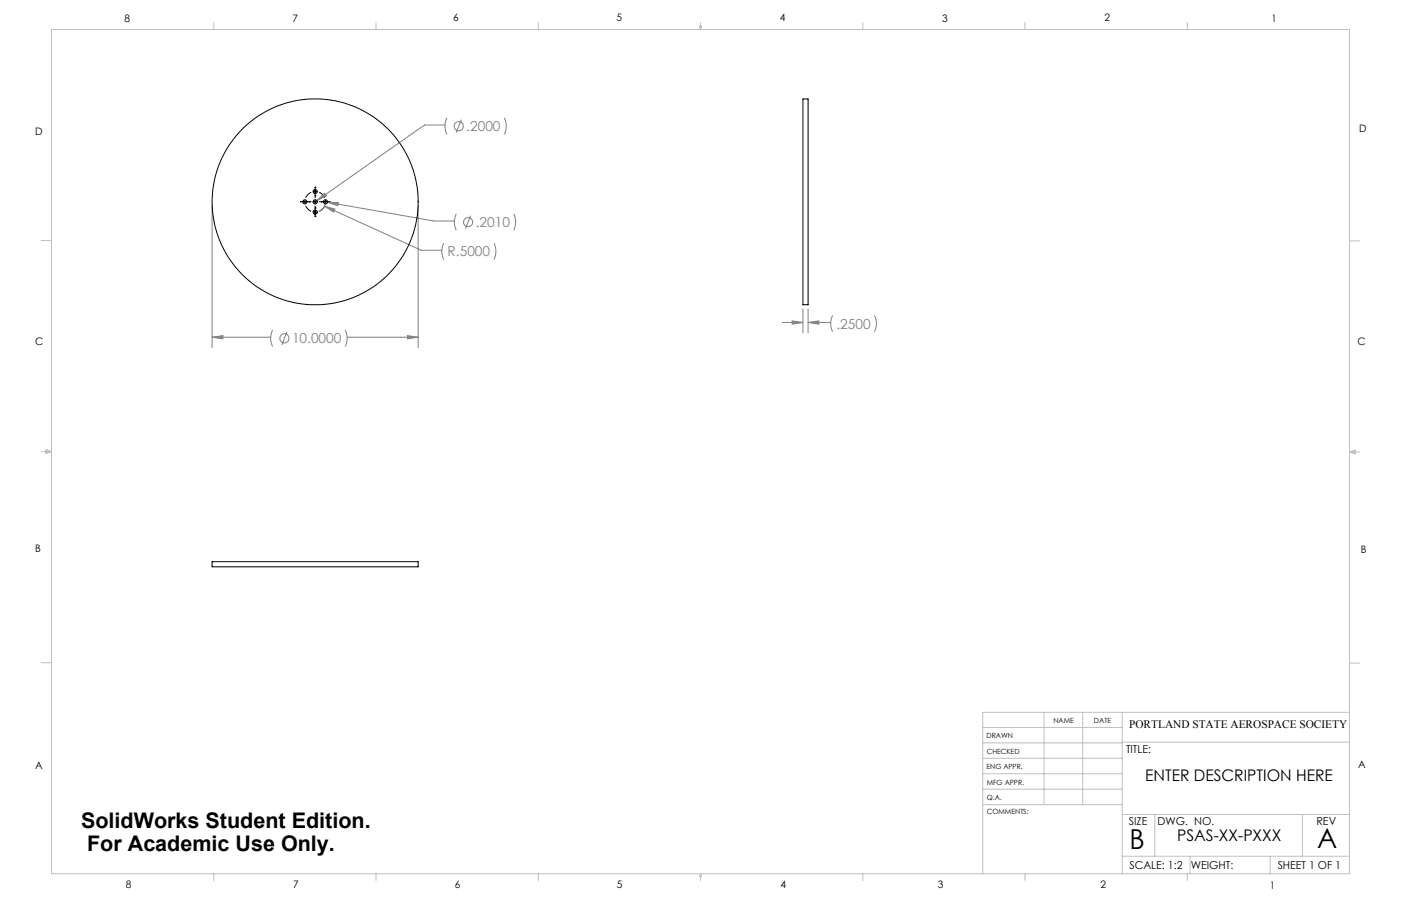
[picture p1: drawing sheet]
<svg xmlns="http://www.w3.org/2000/svg" width="432mm" height="279mm" viewBox="0 0 432 279" stroke-linecap="round" stroke-linejoin="round" font-family="sans-serif">
<g fill="none" stroke="#808080" stroke-width=".31">
<path d="M137.2 38.6h-6.4l-33.2 23.3M137.8 36.3l-.6 2.1 .1 1.7 .5 1.4M142.2 36.9l-1.6 4M155.4 36.3l.6 2.4-.2 1.8-.4 1M65.4 63.5v43.7M97.6 61.9l2.4-2.3 .6 .8zM100 63.6l3.2 .9-.4 .9zM100 63.6l29.8 13.6h6.4M100.3 62.2l-.2 1.3-.4 .6-1.5 1.1M100.9 62.4h3.4l-.2 1zM100.9 62.4l32.8 5.8h6.4M128.9 63.5v43.7"/>
<path d="M136.8 75l-.6 2.3 .2 1.8 .4 .9M140.7 65.9l-.6 2 .1 1.8 .5 1.3M145.1 66.5l-1.6 4M152.3 75l.5 2-.1 1.7-.4 1.3M158.3 65.9l.6 2.4-.1 1.4-.5 1.3M241.1 99.4h6.4M244.2 99l3.3 .4-3.3 .6zM247.5 95.3v7.3M249.1 99.4l3.3-.4v1zM249.1 95.3v7.3M249.1 99.4h6.9M256.6 97.3l-.6 2 .1 1.3 .5 1.7"/>
<path d="M269.5 97.3l.6 2.3-.1 1.4-.5 1.3M65.4 104l3.3-.5v1zM65.4 104h18M84 101.8l-.6 2 .1 1.8 .5 1.3M88.4 102.3l-1.5 4.1M106.4 101.8l.6 2.3-.1 1.5-.5 1.3M107 104h21.9M125.6 103.5l3.3 .5-3.3 .5z"/>
<circle cx="141.4" cy="38.9" r="1.41"/>
<circle cx="144.3" cy="68.5" r="1.42"/>
<circle cx="87.7" cy="104.3" r="1.42"/>
</g>
<path d="M95.9 59.3l-.9 .6-.8 1.1M94.2 63.5l.6 .9 1.1 .8M98.4 65.2l.9-.6 .8-1.1M100.1 61l-.6-.9-1.1-.8" fill="none" stroke="#000" stroke-width=".31" stroke-dasharray="15.2 1.3 1.3 1.3" stroke-linecap="butt"/>
<g fill="none" stroke="#000" stroke-width=".31">
<path d="M96.5 59.1h1.3M97.1 57.8h.1M97.1 57.6v3.4M92.5 62.2h3.4M94 61.6v1.3M95.2 62.2h.1M96.5 62.2h1.3M96.5 65.4h1.3M97.1 60.4h.1M97.1 66.7h.1M97.1 64.1h.1M97.1 61.6v1.3"/>
<path d="M97.1 63.5v3.4M98.4 62.2h3.3M99 62.2h.1M100.3 61.6v1.3"/>
</g>
<g fill="none" stroke="#c0c0c0" stroke-width=".31">
<path d="M15.9 9.1h400v260.4h-400zM65.9 6.9v2.2M115.9 6.9v2.2M165.9 6.9v2.2M215.6 8h.6l-.3 1.1zM215.7 8l.2 1.1M215.9 6.9v2.2M216 8l-.1 1.1M265.9 6.9v2.2M315.9 6.9v2.2M365.9 6.9v2.2M12.7 74.2h3.2"/>
<path d="M415.9 74.3h3.2M12.7 139.3h3.2M14.2 139.1l1.7 .2M14.2 138.7l1.7 .6-1.7 .5zM15.9 139.3l-1.7 .3M415.9 139.4h3.2M415.9 139.4l1.8-.6v1.2zM415.9 139.4l1.8 .3M417.7 139.2l-1.8 .2M12.7 204.4h3.2M321.8 219.7v28.4M333.7 219.7v28.4"/>
<path d="M345.9 219.7v49.8M415.9 204.5h3.2M415.9 219.7h-113v49.8M302.9 233.9h43M302.9 229.1h43M302.9 224.3h43M302.9 238.6h43M345.9 228.9h70M302.9 248.1h43M302.9 243.4h43M345.9 251.2h70M355.9 251.2v12.9"/>
<path d="M401.4 251.2v12.9M65.9 269.5v2.1M115.9 269.5v2.1M165.9 269.5v2.1M215.9 269.5v2.1M215.9 269.5l.3 .8h-.6zM265.9 269.5v2.1M315.9 269.5v2.1M345.9 264.1h70M365.9 269.5v2.1M366.8 264.1v5.4M391.5 264.1v5.4"/>
</g>
<path d="M65.4 104l3.3-.5v1zM125.6 103.5l3.3 .5-3.3 .5zM97.6 61.9l3-1.5-.6-.8zM100 63.6l2.8 1.8 .4-.9zM100.9 62.4l3.2 1 .2-1zM244.2 99l3.3 .4-3.3 .6zM249.1 99.4l3.3-.4v1z" fill="#808080"/>
<g fill="none" stroke="#000" stroke-width=".31">
<path d="M247.5 30.5h1.6v63.5h-1.6zM65.4 173.2h63.5v1.6h-63.5z"/>
<circle cx="97.1" cy="59.1" r=".64"/>
<circle cx="94" cy="62.2" r=".64"/>
<circle cx="97.1" cy="62.2" r="31.7"/>
<circle cx="97.1" cy="62.2" r=".64"/>
<circle cx="97.1" cy="65.4" r=".64"/>
<circle cx="100.3" cy="62.2" r=".64"/>
</g>
<g font-size="8.5">
<text x="348.1" y="261.8">B</text>
<text x="405.9" y="261.6">A</text>
</g>
<g font-size="6.6">
<text x="25" y="255.3">SolidWorks Student Edition.</text>
<text x="26.8" y="262.5">For Academic Use Only.</text>
</g>
<g font-size="4.9">
<text x="352.9" y="241">ENTER DESCRIPTION HERE</text>
<text x="362.8" y="259.2">PSAS-XX-PXXX</text>
</g>
<g font-size="4.2" fill="#808080">
<text x="143.7" y="40.5">.2000</text>
<text x="146.6" y="70">.2010</text>
<text x="138" y="79.1">R.5000</text>
<text x="257.8" y="101.4">.2500</text>
<text x="90" y="105.9">10.0000</text>
</g>
<text font-size="3.5" x="348" y="224.4">PORTLAND STATE AEROSPACE SOCIETY</text>
<g font-size="3.4">
<text x="347.1" y="232.3">TITLE:</text>
<text x="347.9" y="254.3">SIZE</text>
<text x="356.7" y="254.4">DWG. NO.</text>
<text x="405.7" y="254.5">REV</text>
<text x="348.1" y="267.9">SCALE: 1:2</text>
<text x="367" y="268">WEIGHT:</text>
<text x="393.8" y="267.9">SHEET 1 OF 1</text>
</g>
<g font-size="3.2">
<text x="38.3" y="6.7">8</text>
<text x="90.2" y="6.7">7</text>
<text x="139.7" y="6.5">6</text>
<text x="190" y="6.5">5</text>
<text x="240.4" y="6.5">4</text>
<text x="290.4" y="6.7">3</text>
<text x="340.4" y="6.5">2</text>
<text x="391.9" y="6.7">1</text>
<text x="10.9" y="41.6">D</text>
<text x="418.9" y="40.7">D</text>
<text x="10.9" y="106.3">C</text>
<text x="418.4" y="106.4">C</text>
<text x="10.8" y="170.2">B</text>
<text x="419.4" y="170.6">B</text>
<text x="10.8" y="237.2">A</text>
<text x="418.6" y="236.8">A</text>
<text x="38.8" y="273.8">8</text>
<text x="90.4" y="273.8">7</text>
<text x="140.2" y="273.8">6</text>
<text x="190.1" y="273.9">5</text>
<text x="240.5" y="273.8">4</text>
<text x="289" y="273.9">3</text>
<text x="339.1" y="273.8">2</text>
<text x="391.4" y="274.1">1</text>
</g>
<g font-size="2.2">
<text x="304.1" y="227.7">DRAWN</text>
<text x="324.7" y="222.9">NAME</text>
<text x="337.2" y="222.9">DATE</text>
<text x="304.1" y="232.6">CHECKED</text>
<text x="304" y="237.2">ENG APPR.</text>
<text x="304.2" y="241.9">MFG APPR.</text>
<text x="304.1" y="246.7">Q.A.</text>
<text x="304.1" y="250.9">COMMENTS:</text>
</g>
</svg>
